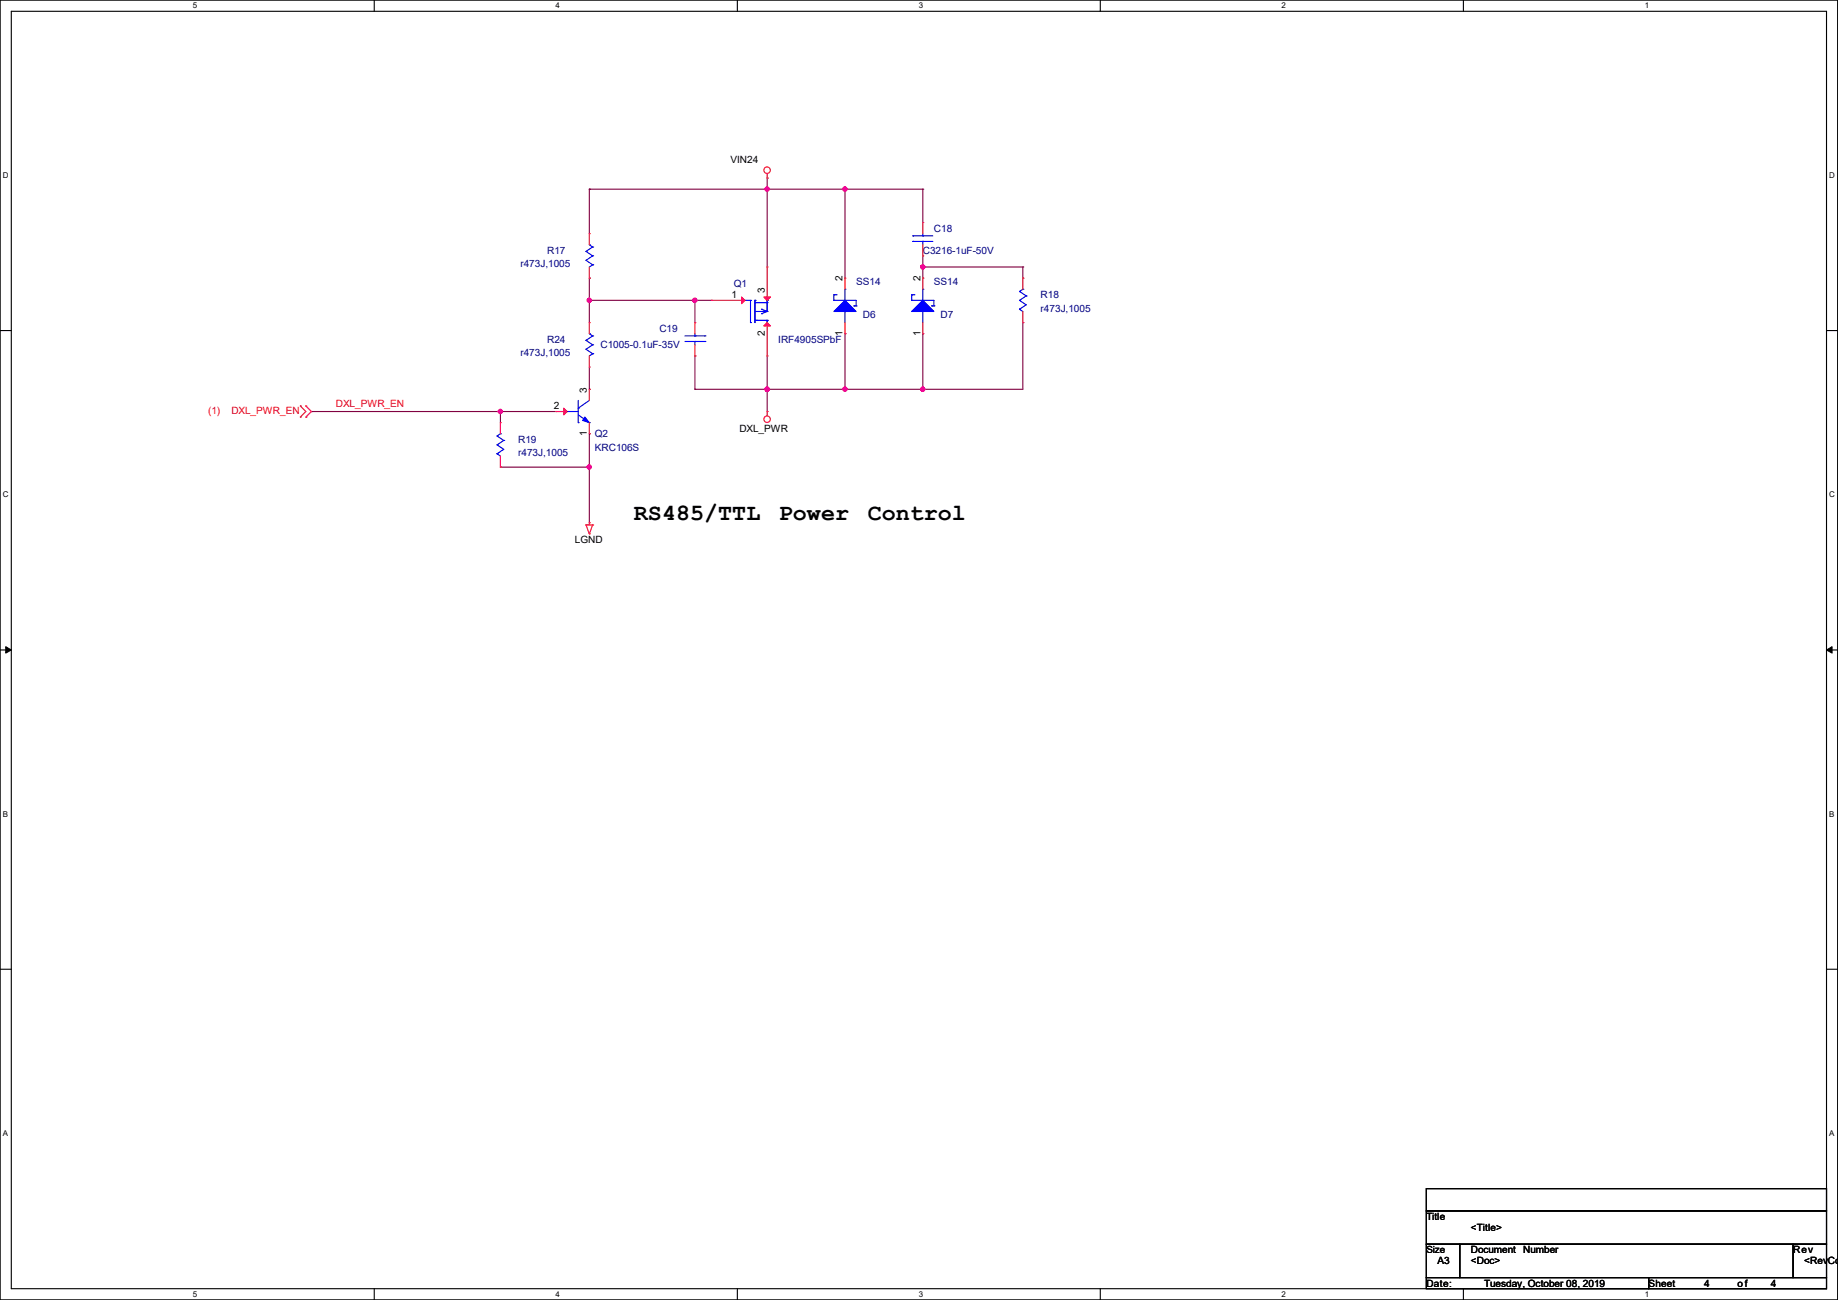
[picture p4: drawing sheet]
<svg xmlns="http://www.w3.org/2000/svg" width="420mm" height="297mm" viewBox="0 0 420 297" stroke-linecap="round" stroke-linejoin="round" font-family="sans-serif">
<path d="M0 0h419.9v297h-419.9zM2.6 2.6h414.8v291.8h-414.8z" fill="none" stroke="#000" stroke-width=".25"/>
<g fill="#fff">
<path d="M44 .3h1v2h-1z"/>
<path d="M44 294.7h1v2h-1z"/>
</g>
<path d="M85.5 0v2.6M85.5 294.4v2.6" fill="none" stroke="#000" stroke-width=".25"/>
<g fill="#fff">
<path d="M127 .3h.9v2h-.9z"/>
<path d="M127 294.7h.9v2h-.9z"/>
</g>
<path d="M168.5 0v2.6M168.5 294.4v2.6" fill="none" stroke="#000" stroke-width=".25"/>
<g fill="#fff">
<path d="M209.9 .3h1v2h-1z"/>
<path d="M209.9 294.7h1v2h-1z"/>
</g>
<path d="M251.4 0v2.6M251.4 294.4v2.6" fill="none" stroke="#000" stroke-width=".25"/>
<g fill="#fff">
<path d="M292.9 .3h.9v2h-.9z"/>
<path d="M292.9 294.7h.9v2h-.9z"/>
</g>
<path d="M334.4 0v2.6M334.4 294.4v2.6" fill="none" stroke="#000" stroke-width=".25"/>
<g fill="#fff">
<path d="M375.8 .3h1v2h-1z"/>
<path d="M375.8 294.7h1v2h-1z"/>
<path d="M.7 39h1.2v2h-1.2z"/>
<path d="M418 39h1.3v2h-1.3z"/>
<path d="M.7 112h1.2v2h-1.2z"/>
<path d="M418 112h1.3v2h-1.3z"/>
</g>
<path d="M0 75.5h2.6M417.4 75.5h2.5" fill="none" stroke="#000" stroke-width=".25"/>
<g fill="#fff">
<path d="M.7 185h1.2v1.9h-1.2z"/>
<path d="M418 185h1.2v1.9h-1.2z"/>
</g>
<path d="M0 148.5h2.6M417.4 148.5h2.5" fill="none" stroke="#000" stroke-width=".25"/>
<path d="M1.3 147.7l1.3 .8-1.3 .7zM417.4 148.5l1.2-.8v1.5z" fill="#000" stroke="#000" stroke-width=".23"/>
<g fill="#fff">
<path d="M.7 257.9h1.2v2h-1.2z"/>
<path d="M418 257.9h1.2v2h-1.2z"/>
</g>
<path d="M0 221.4h2.6M417.4 221.4h2.5M325.9 271.6h91.5v5h-91.5zM325.9 276.6h91.5v7.7h-91.5zM325.9 284.3h7.6v7.6h-7.6zM325.9 291.9h50.8v2.5h-50.8zM333.5 284.3h76.2v7.6h-76.2zM376.7 291.9h40.7v2.5h-40.7zM409.7 284.3h7.7v7.6h-7.7z" fill="none" stroke="#000" stroke-width=".25"/>
<g fill="none" stroke="#800040" stroke-width=".25">
<path d="M134.7 43.2h.1M134.7 43.2v10.2M134.7 43.2h76.2M175.3 43.2h.1M175.3 40.7h.1M175.3 40.7v20.3M193.1 43.2h.1M193.1 43.2v20.3M210.9 43.2h.1M210.9 43.2v7.6M210.9 58.5v5M134.7 63.5h.1"/>
<path d="M134.7 68.6h.1M134.7 63.5v10.2M134.7 68.6h27.9M158.8 68.6h.1M158.8 68.6v5.1M193.1 76.2h.1M193.1 76.2v12.7M210.9 61h.1M210.9 76.2h.1M210.9 63.5h.1M210.9 76.2v12.7M210.9 61h22.8"/>
<path d="M233.7 73.7h.1M233.7 61h.1M233.7 63.5h.1M233.7 61v2.5M233.7 73.7v15.2h-74.9M71.2 94h.1M71.2 94h55.8M114.3 94h.1M114.3 94v2.6M134.7 99.1h.1M134.7 88.9h.1M134.7 83.9v5"/>
<path d="M134.7 99.1v20.3M158.8 81.3h.1M158.8 88.9h.1M158.8 81.3v7.6M175.3 88.9h.1M175.3 81.3v12.7M193.1 88.9h.1M210.9 88.9h.1M114.3 106.7h.1M114.3 106.7h20.4M134.7 106.7h.1"/>
</g>
<g fill="#f0f" stroke="#f0f" stroke-width=".25">
<circle cx="175.3" cy="43.2" r=".49"/>
<circle cx="193.1" cy="43.2" r=".49"/>
<circle cx="134.6" cy="68.6" r=".49"/>
<circle cx="158.8" cy="68.6" r=".49"/>
<circle cx="193.1" cy="88.9" r=".49"/>
<circle cx="114.3" cy="94" r=".49"/>
<circle cx="175.3" cy="88.9" r=".49"/>
<circle cx="210.8" cy="88.9" r=".49"/>
<circle cx="210.8" cy="61" r=".49"/>
<circle cx="134.6" cy="106.7" r=".49"/>
</g>
<g fill="none" stroke="#f00" stroke-width=".25">
<path d="M175.3 39.7v1M134.7 53.4h.1M134.7 53.4v2.5M175.3 40.7h.1M210.9 50.8h.1M210.9 58.5h.1M210.9 50.8v2.6M210.9 55.9v2.6M134.7 63.5h.1M134.7 73.7h.1M134.7 61v2.5M134.7 73.7v2.5"/>
<path d="M158.8 73.7h.1M158.8 73.7v2.5M158.8 78.8v2.5M162.6 68.6h.1M162.6 68.6h7.6M175.3 61h.1M175.3 61v7.6M175.3 73.7v7.6M193.1 76.2h.1M193.1 63.5h.1M193.1 63.5v2.6M193.1 73.7v2.5"/>
<path d="M210.9 76.2h.1M210.9 63.5h.1M210.9 63.5v2.6M210.9 73.7v2.5M233.7 73.7h.1M233.7 63.5h.1M233.7 63.5v2.6M233.7 71.2v2.5M68.6 95.3h.1M68.6 92.8h.1M68.6 92.8l1.3 1.2-1.3 1.3M69.9 92.8h.1"/>
<path d="M69.9 95.3h.1M69.9 92.8l1.3 1.2-1.3 1.3M114.3 96.6h.1M114.3 96.6v2.5M127 94h.1M127 94h2.6M134.7 99.1h.1M134.7 88.9h.1M134.7 83.9h.1M134.7 81.3v2.6M134.7 88.9v2.6M134.7 96.6v2.5"/>
<path d="M158.8 81.3h.1M175.3 94h.1M175.3 81.3h.1M175.3 94v1M114.3 106.7h.1M114.3 104.2v2.5M133.9 119.9h.1M133.9 119.9h1.5M133.9 119.9l.8 2.1M134.7 119.4h.1M134.7 119.4v.5M135.4 119.9h.1"/>
<path d="M135.4 119.9l-.7 2.1M134.7 122h.1"/>
<circle cx="175.3" cy="38.9" r=".74"/>
<circle cx="175.3" cy="95.8" r=".74"/>
</g>
<g fill="none" stroke="#00f" stroke-width=".25">
<path d="M133.9 57.4h.1M133.9 57.4l1.5 1.1M134.7 55.9h.1M134.7 55.9l.7 .5M135.4 58.5h.1M135.4 56.4h.1M135.4 58.5l-1.5 1 1.5 1M135.4 56.4l-1.5 1M208.6 55.2h.1M208.6 53.9h.1M208.6 55.2h4.5M208.6 53.9h4.5"/>
<path d="M210.9 53.9h.1M210.9 55.2h.1M210.9 53.4v.5M210.9 55.2v.7M133.9 77.8h.1M133.9 77.8l1.5 1M134.7 76.2h.1M134.7 76.2l.7 .6M135.4 60.5h.1M135.4 78.8h.1M135.4 76.8h.1M135.4 60.5l-.7 .5"/>
<path d="M135.4 78.8l-1.5 1 1.5 1M135.4 76.8l-1.5 1M156.5 78h4.6M156.5 76.8h4.6M158.8 76.8h.1M158.8 78h.1M158.8 76.2v.6M158.8 78v.8M161.1 78h.1M161.1 76.8h.1M170.2 68.6h1.3M171.5 68.6h.1"/>
<path d="M171.5 73.7h.1M171.5 68.6v5.1M172.5 68.6h.1M172.5 73.2h.1M172.5 68.6v5.1M172.5 73.2h2.8M172.5 71.2h2.8M172.5 69.1h2.8M172.8 73.2h.1M174 71.7h.1M174 70.7h.1M174 70.7l1.3 .5"/>
<path d="M174.5 71.2h.1M175 69.1h.1M175.3 73.2h.1M175.3 71.2h.1M175.3 68.6h.1M175.3 69.1h.1M175.3 68.6v2.6M175.3 73.2v.5M175.3 71.2l-1.3 .5M190.5 68.6h.1M190.5 67.4h.1M190.5 68.6h5.1v1.3"/>
<path d="M190.5 67.4v1.2M190.5 67.4h.6M191.1 67.4h.1M193.1 71.2h.1M193.1 66.1h.1M193.1 66.1v2.5M193.1 71.2v2.5M195.1 69.9h.1M195.1 69.9h.5M195.6 69.9h.1M208.3 68.6h.1M208.3 67.4h.1"/>
<path d="M208.3 68.6h5.1v1.3M208.3 67.4h.5M208.3 67.4v1.2M208.8 67.4h.1M210.9 71.2h.1M210.9 66.1h.1M210.9 66.1v2.5M210.9 71.2v2.5M212.9 69.9h.1M212.9 69.9h.5M213.4 69.9h.1M233 70.7h.1"/>
<path d="M233 68.6h.1M233 66.6h.1M233 70.7l.7 .5M233 68.6l1.5 1-1.5 1.1M233 66.6l1.5 1M233.7 66.1h.1M233.7 66.1l-.7 .5M234.5 67.6h.1M234.5 67.6l-1.5 1M113.6 99.6h.1M113.6 99.6l1.5 1M114.3 99.1h.1"/>
<path d="M114.3 99.1l-.7 .5M129.6 94h.1M129.6 94h2.5M132.1 93.3h.1M132.1 96.6h.1M132.1 94.8l2.6 1.8M132.1 91.5v5.1M134.7 96.6h.1M134.7 91.5l-2.6 1.8M135.4 80.8h.1M135.4 80.8l-.7 .5M113.6 103.7h.1"/>
<path d="M113.6 101.6h.1M113.6 103.7l.7 .5M113.6 101.6l1.5 1.1-1.5 1M115.1 100.6h.1M115.1 100.6l-1.5 1"/>
</g>
<g fill="#00f" stroke="#00f" stroke-width=".25">
<path d="M133.6 95.3l1.1 1.3-1.6-.5z"/>
<path d="M190.5 71.2l2.6-2.6 2.5 2.6z"/>
<path d="M208.3 71.2l2.6-2.6 2.5 2.6z"/>
</g>
<g fill="#f00" stroke="#f00" stroke-width=".25">
<path d="M128.8 93.3l.8 .7-.8 .8z"/>
<path d="M169.5 67.9l.7 .7-.7 .8z"/>
<path d="M174.5 74.5l.8-.8 .8 .8z"/>
<path d="M174.5 67.9h1.6l-.8 .7z"/>
</g>
<g font-size="5.3">
<text x="144.8" y="118.8">RS485/TTL</text>
<text x="177.9" y="118.8">Power</text>
<text x="198.3" y="118.8">Control</text>
</g>
<g font-size="2.3">
<text x="166.9" y="37.2">VIN24</text>
<text x="192.5" y="64.3" transform="rotate(-90 192.5 64.3)">2</text>
<text x="210.3" y="64.3" transform="rotate(-90 210.3 64.3)">2</text>
<text x="167.2" y="68.1">1</text>
<text x="174.8" y="66.8" transform="rotate(-90 174.8 66.8)">3</text>
<text x="174.8" y="76.8" transform="rotate(-90 174.8 76.8)">2</text>
<text x="192.5" y="76.8" transform="rotate(-90 192.5 76.8)">1</text>
<text x="210.3" y="76.8" transform="rotate(-90 210.3 76.8)">1</text>
<text x="134.1" y="89.7" transform="rotate(-90 134.1 89.7)">3</text>
<text x="126.5" y="93.5">2</text>
<text x="134.1" y="99.6" transform="rotate(-90 134.1 99.6)">1</text>
<text x="169" y="98.6">DXL_PWR</text>
<text x="131.4" y="124">LGND</text>
<text x="325.9" y="278.7">Title</text>
<text x="336.1" y="281.3">&lt;Title&gt;</text>
<text x="336.1" y="286.3">Document</text>
<text x="348.1" y="286.3">Number</text>
<text x="409.7" y="286.3">Rev</text>
<text x="325.9" y="294">Date:</text>
<text x="328.5" y="288.9">A3</text>
<text x="336.1" y="288.9">&lt;Doc&gt;</text>
<text x="339.1" y="294">Tuesday, October 08, 2019</text>
<text x="376.7" y="294">Sheet</text>
<text x="389.4" y="294">4</text>
<text x="397" y="294">of</text>
<text x="404.7" y="294">4</text>
<text x="412.3" y="288.9">&lt;RevCod</text>
</g>
<g font-size="2.3" fill="#000080">
<text x="213.4" y="52.9">C18</text>
<text x="125" y="58">R17</text>
<text x="210.9" y="58">C3216-1uF-50V</text>
<text x="118.9" y="61">r473J,1005</text>
<text x="167.7" y="65.6">Q1</text>
<text x="195.6" y="65.1">SS14</text>
<text x="213.4" y="65.1">SS14</text>
<text x="237.8" y="68.2">R18</text>
<text x="237.8" y="71.2">r473J,1005</text>
<text x="150.7" y="75.8">C19</text>
<text x="197.1" y="72.7">D6</text>
<text x="214.9" y="72.7">D7</text>
<text x="118.9" y="81.4">r473J,1005</text>
<text x="125" y="78.3">R24</text>
<text x="137.2" y="79.6">C1005-0.1uF-35V</text>
<text x="177.8" y="78.3">IRF4905SPbF</text>
<text x="118.4" y="101.2">R19</text>
<text x="135.9" y="99.9">Q2</text>
<text x="118.4" y="104.2">r473J,1005</text>
<text x="135.9" y="103">KRC106S</text>
</g>
<g font-size="2.3" fill="#f00">
<text x="47.5" y="94.6">(1)</text>
<text x="52.9" y="94.6">DXL_PWR_EN</text>
<text x="76.8" y="93.1">DXL_PWR_EN</text>
</g>
<text font-size="2.2" x="325.9" y="286.3">Size</text>
<g font-size="1.8">
<text x="44" y="1.9">5</text>
<text x="127" y="1.9">4</text>
<text x="209.9" y="1.9">3</text>
<text x="292.9" y="1.9">2</text>
<text x="375.8" y="1.9">1</text>
<text x=".7" y="40.6">D</text>
<text x="418" y="40.6">D</text>
<text x=".7" y="113.6">C</text>
<text x="418" y="113.6">C</text>
<text x=".7" y="186.6">B</text>
<text x="418" y="186.6">B</text>
<text x=".7" y="259.5">A</text>
<text x="418" y="259.5">A</text>
<text x="44" y="296.3">5</text>
<text x="127" y="296.3">4</text>
<text x="209.9" y="296.3">3</text>
<text x="292.9" y="296.3">2</text>
<text x="375.8" y="296.3">1</text>
</g>
</svg>
